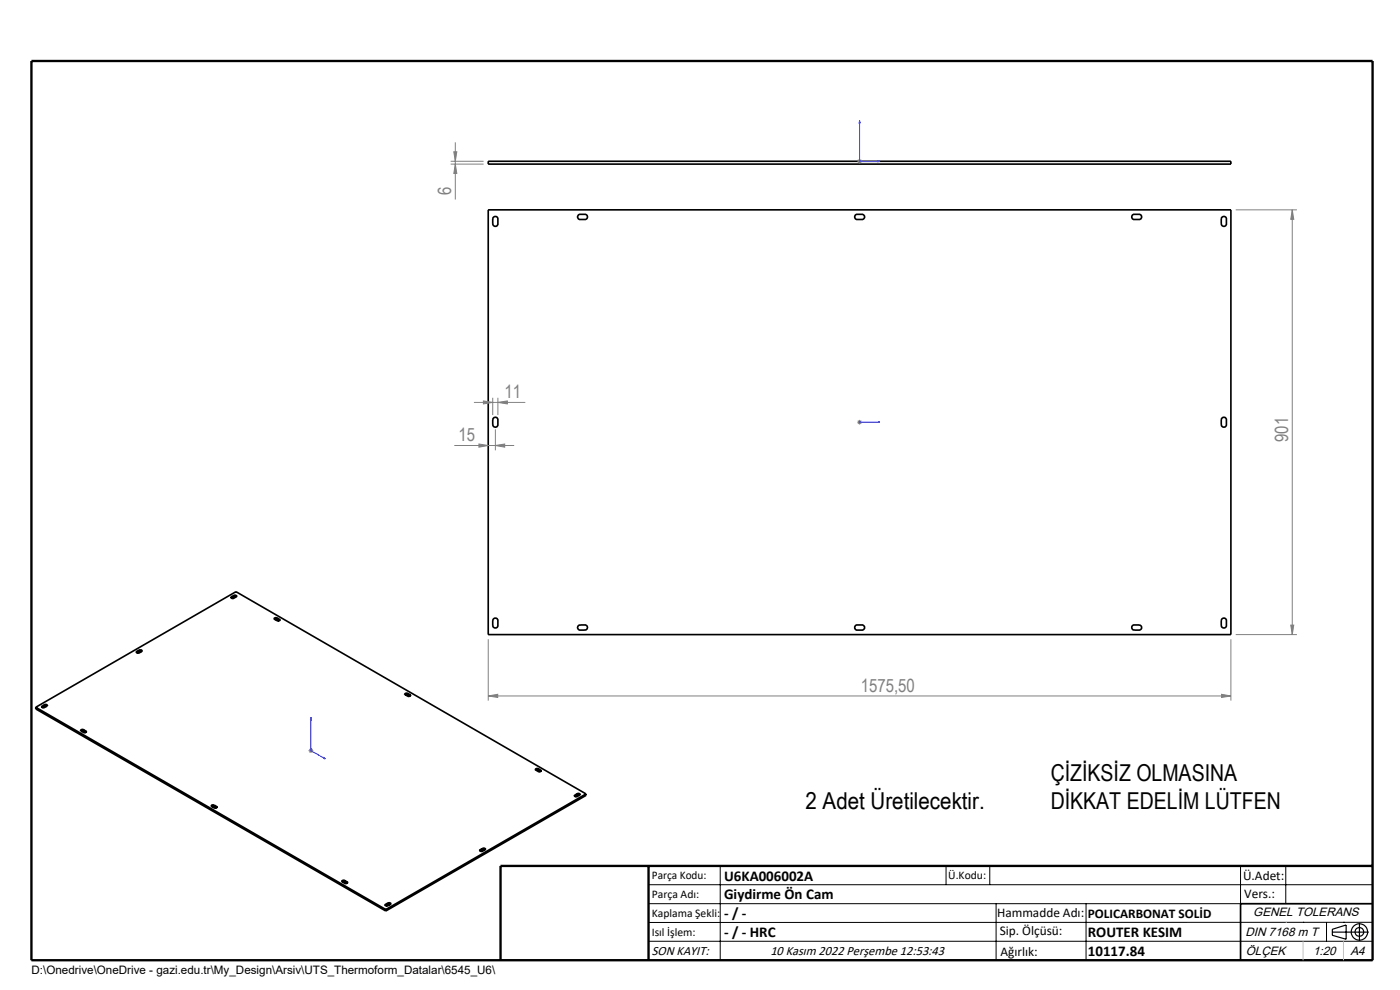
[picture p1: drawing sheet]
<svg xmlns="http://www.w3.org/2000/svg" width="297mm" height="210mm" viewBox="0 0 297 210" stroke-linecap="round" stroke-linejoin="round" font-family="sans-serif">
<g fill="none" stroke="#000" stroke-width=".35">
<path d="M103.6 34.2h157.5v.6h-157.5zM103.6 44.5h157.5v90.1h-157.5zM104.6 46.2a.55 .55 0 0 1 .6-.3 .55 .55 0 0 1 .4 .6v1a.55 .55 0 0 1-.5 .5 .55 .55 0 0 1-.6-.5zM122.7 45.6l.2-.1h1.2a.55 .55 0 0 1 .5 .5 .55 .55 0 0 1-.5 .6h-1a.57 .57 0 0 1-.5-.4 .57 .57 0 0 1 .1-.6zM181.5 45.6l.2-.1h1.1a.55 .55 0 0 1 .6 .5 .55 .55 0 0 1-.6 .6h-.9a.57 .57 0 0 1-.5-.4 .57 .57 0 0 1 .1-.6zM240.2 45.6l.3-.1h1.2a.55 .55 0 0 1 .5 .5 .55 .55 0 0 1-.5 .6h-1.1a.57 .57 0 0 1-.5-.4 .57 .57 0 0 1 .1-.6zM259.3 46.1a.53 .53 0 0 1 .5-.2 .53 .53 0 0 1 .4 .6v1a.55 .55 0 0 1-.6 .5 .55 .55 0 0 1-.5-.5v-1zM104.7 88.7a.53 .53 0 0 1 .6-.1 .53 .53 0 0 1 .3 .5v1a.55 .55 0 0 1-.5 .5 .55 .55 0 0 1-.6-.5v-1zM259.4 88.6a.53 .53 0 0 1 .5 0 .53 .53 0 0 1 .3 .5v1a.55 .55 0 0 1-.6 .5 .55 .55 0 0 1-.5-.5v-1zM29 138.2v.3M29.5 137.9h.3a.22 .22 0 0 1 .3 0 .22 .22 0 0 1-.1 .3l-.7 .3a.22 .22 0 0 1-.3 0 .22 .22 0 0 1 0-.3M29.5 137.9l-.5 .3"/>
<path d="M29.5 137.9v.3M29.5 138.2l-.4 .3M30 138.2h-.5M49.1 126.6v.3M49.6 126.3h.2a.22 .22 0 0 1 .3 0 .22 .22 0 0 1 0 .3l-.7 .4a.24 .24 0 0 1-.3-.1 .24 .24 0 0 1 0-.3M49.6 126.6h.5M49.6 126.3l-.5 .3M49.6 126.3v.3M49.6 126.6l-.5 .3M58.3 131.4h.5M58.8 131.1l-.3-.1a.24 .24 0 0 0-.2 .1 .24 .24 0 0 0-.1 .2l.8 .4a.22 .22 0 0 0 .3 0 .22 .22 0 0 0 0-.3M58.8 131.1l.5 .3"/>
<path d="M58.8 131.1v.3M58.8 131.4l.5 .3M59.3 131.4v.2M104.7 131.3a.53 .53 0 0 1 .6-.2 .53 .53 0 0 1 .3 .5v1.1a.55 .55 0 0 1-.5 .5 .55 .55 0 0 1-.6-.5v-1.1zM122.6 132.8l.5-.2h1a.55 .55 0 0 1 .5 .5 .55 .55 0 0 1-.5 .6h-1a.58 .58 0 0 1-.5-.9zM181.5 132.7l.2-.1h1.1a.55 .55 0 0 1 .6 .5 .55 .55 0 0 1-.6 .6h-.9a.57 .57 0 0 1-.5-.4 .57 .57 0 0 1 .1-.6zM240.2 132.7l.3-.1h1.2a.55 .55 0 0 1 .5 .5 .55 .55 0 0 1-.6 .6h-1a.57 .57 0 0 1-.5-.4 .57 .57 0 0 1 .1-.6zM259.3 131.3a.53 .53 0 0 1 .5-.2 .53 .53 0 0 1 .4 .5v1.1a.55 .55 0 0 1-.6 .5 .55 .55 0 0 1-.5-.5v-1.1zM7.6 150v.4l74.2 42.8M7.6 150l74.2 42.9M7.6 150l42.5-24.5 74.2 42.9M9 149.8v.3"/>
<path d="M9.4 149.5l.3-.1a.24 .24 0 0 1 .3 .1 .24 .24 0 0 1-.1 .3l-.7 .3a.22 .22 0 0 1-.3 0 .22 .22 0 0 1 .1-.3M9.4 149.8h.5M9.4 149.5l-.4 .3M9.4 149.5v.3M9.4 149.8l-.4 .3M17.3 155.1h.4M17.7 154.8l-.2-.1a.24 .24 0 0 0-.3 .1 .24 .24 0 0 0 0 .3M17.7 154.8l.5 .3M17.7 154.8v.3M17.7 155.1l.5 .3M18.2 155.1a.28 .28 0 0 1-.1 .4 .28 .28 0 0 1-.4-.1l-.5-.3M18.2 155.1v.3"/>
<path d="M86 147.4h.5M86.5 147.1l-.2-.1a.22 .22 0 0 0-.3 .1 .22 .22 0 0 0 0 .3M86.5 147.1l.5 .2M86.5 147.1v.3M87 147.3a.31 .31 0 0 1-.1 .5 .31 .31 0 0 1-.4-.1l-.5-.3M87 147.3v.4l-.5-.3M44.9 171.1h.5M45.4 170.8l-.2-.1a.22 .22 0 0 0-.3 .1 .22 .22 0 0 0 0 .3M45.4 170.8l.5 .3M45.4 170.8v.3M45.4 171.1l.5 .3M45.9 171.1a.29 .29 0 0 1 0 .3 .29 .29 0 0 1-.4 0l-.6-.3"/>
<path d="M45.9 171.1v.3M102.4 180l.2-.1a.22 .22 0 0 1 .3 .1 .22 .22 0 0 1 0 .3l-.7 .3a.24 .24 0 0 1-.3-.1 .24 .24 0 0 1 0-.3M102.4 180l-.5 .2M102.4 180v.3M113.7 163.4h.5M114.2 163.1l-.3-.1a.24 .24 0 0 0-.2 .1 .24 .24 0 0 0-.1 .2l.8 .4a.24 .24 0 0 0 .3 0 .24 .24 0 0 0 .1-.3h-.1M114.2 163.1l.5 .3M114.2 163.1v.3M114.7 163.4v.2l-.5-.2M122 168.7v.2M122.4 168.4l.2-.1a.26 .26 0 0 1 .3 0 .26 .26 0 0 1 .1 .4l-.8 .3a.23 .23 0 0 1-.3-.1 .23 .23 0 0 1 .1-.2M122.4 168.7h.5"/>
<path d="M122.4 168.4l-.4 .3M122.4 168.4v.3M122.4 168.7l-.4 .3M124.3 168.4v.3l-42.5 24.5M124.3 168.4l-42.5 24.5M72.7 187.1h.5M73.2 186.8l-.3-.1a.25 .25 0 0 0-.3 0 .25 .25 0 0 0 0 .3l.8 .4a.24 .24 0 0 0 .3 0 .24 .24 0 0 0 0-.3h-.1M73.2 186.8l.4 .3M73.2 186.8v.3M73.6 187.1v.3l-.4-.3M81.8 191.8v.3M81.8 192.9v.3"/>
<path d="M82.3 191.5h.2a.24 .24 0 0 1 .3 0 .24 .24 0 0 1 .1 .3l-.8 .4a.24 .24 0 0 1-.3-.1 .24 .24 0 0 1-.1-.2l.1-.1M82.3 191.5l-.5 .3M82.3 191.5v.4M82.3 191.9l-.5 .2M82.8 191.9h-.5M101.9 180.2v.3M102.4 180.3h.5M102.4 180.3l-.5 .2M291.2 191.7h-28v12"/>
</g>
<g fill="none" stroke="#000" stroke-width=".25">
<path d="M282.6 197.7h7.8M282.6 197.1l3-.9v3l-3-.8zM288.4 195.8v3.8M106.2 203.7h185"/>
<circle cx="288.4" cy="197.7" r="1.74"/>
<circle cx="288.4" cy="197.7" r=".93"/>
</g>
<path d="M182.4 25.6l.1 .5h-.3zM182.4 25.6v8.6h4.3M186.2 34.1l.5 .1-.5 .1zM182.2 89.6h.3zM182.4 89.6h.1M182.4 89.6h4.3M186.7 89.6h-.5h.5M66 152.2v7l3 1.8M66 152.2v.4l-.1-.1zM68.7 160.7l.3 .3-.3-.1z" fill="none" stroke="#00f" stroke-width=".21"/>
<g fill="none" stroke="#808080" stroke-width=".21">
<path d="M95.6 34.2h7M95.6 34.8h7M96.3 32.2h.6l-.3 2zM96.6 34.8l.3 2h-.6zM96.6 30.2v12.1M181.9 34.2h.9M182 33.9l.7 .7M182.4 33.7v1M182.7 33.9l-.7 .7M262.1 44.5h13M274.1 44.5l.4 2h-.7zM274.1 44.5v90.1"/>
<path d="M96.4 94.5h12.7M100.5 85.4h10.9M101.6 94.2l2 .3-2 .4zM102.6 85l1.9 .4-1.9 .3zM104.5 84.4v3.6M105.1 94.5l2-.3v.7zM105.1 91.1v4.4M105.6 85.4l2-.4v.7zM105.6 84.4v3.6M181.9 89.6h.9M182 89.2l.7 .7M182.4 89.1v1"/>
<path d="M182.7 89.2l-.7 .7M103.6 135.6v13M261.1 135.6v13M262.1 134.6h13M273.8 132.6h.7l-.4 2zM65.4 159.2h1.1M65.6 158.9l.7 .7M66 158.7v1M66.3 158.9l-.7 .7M103.6 147.6l2-.3v.6zM103.6 147.6h157.5M259.2 147.3l1.9 .3-1.9 .3z"/>
</g>
<g fill="none" stroke="#000" stroke-width=".21">
<path d="M137.6 187.7h153.6M137.6 191.7h153.6M137.6 199.7h153.6M152.8 183.7v20M200.7 183.7v4M210 183.7v4M211.3 191.7v12M230.4 191.7v12M263.2 183.7v20M272.8 183.7v8M276.4 195.6h.1M281.4 195.6v4.1"/>
<path d="M285 195.6h.1M291.2 195.6l-153.6 .1"/>
</g>
<path d="M6.7 12.9h284.5v190.8h-284.5zM137.6 183.7v20M291.2 183.7h-185v20" fill="none" stroke="#000" stroke-width=".5"/>
<path d="M276.4 199.7v4M285 199.7v4" fill="none" stroke="#c0c0c0" stroke-width=".21"/>
<path d="M272.8 195.6h.1" fill="none" stroke="#c0c0c0" stroke-width=".25"/>
<g fill="#00f">
<path d="M186.2 89.6h.5zM182.2 89.6h.3z"/>
<path d="M186.2 34.1l.5 .1-.5 .1zM182.4 25.6l.1 .5h-.3z"/>
<path d="M68.7 160.7l.3 .3-.3-.1zM66 152.2v.4l-.1-.1z"/>
</g>
<g fill="#808080">
<path d="M105.6 85.4l2-.4v.7zM102.6 85l1.9 .4-1.9 .3zM105.1 94.5l2-.3v.7zM101.6 94.2l2 .3-2 .4z"/>
<path d="M103.6 147.6l2-.3v.6zM259.2 147.3l1.9 .3-1.9 .3z"/>
<path d="M96.6 34.8l.3 2h-.6zM96.3 32.2h.6l-.3 2z"/>
<path d="M274.1 44.5l.4 2h-.7zM273.8 132.6h.7l-.4 2z"/>
</g>
<g font-size="4.9">
<text x="222.9" y="165.6">ÇİZİKSİZ OLMASINA</text>
<text x="170.9" y="171.5">2 Adet Üretilecektir.</text>
<text x="222.9" y="171.5">DİKKAT EDELİM LÜTFEN</text>
</g>
<g font-size="3.9" fill="#808080">
<text x="95.7" y="41.4" transform="rotate(-90 95.7 41.4)">6</text>
<text x="107.1" y="84.5">11</text>
<text x="97.3" y="93.6">15</text>
<text x="273.3" y="93.8" transform="rotate(-90 273.3 93.8)">901</text>
<text x="182.6" y="146.7">1575,50</text>
</g>
<g font-size="3.2">
<text x="153.6" y="190.8">Giydirme Ön Cam</text>
<text x="153.6" y="186.8">U6KA006002A</text>
<text x="153.6" y="194.8">- / -</text>
<text x="153.6" y="198.8">- / - HRC</text>
<text x="230.8" y="198.7">ROUTER KESIM</text>
<text x="230.8" y="202.8">10117.84</text>
</g>
<g font-size="2.8">
<text x="263.7" y="186.7">Ü.Adet:</text>
<text x="263.9" y="190.5">Vers.:</text>
<text x="211.5" y="194.5">Hammadde Adı:</text>
<text x="230.8" y="194.7">POLICARBONAT SOLİD</text>
<text x="138.3" y="202.6">SON KAYIT:</text>
<text x="163.4" y="202.6">10 Kasım 2022 Perşembe 12:53:43</text>
<text x="212.1" y="198.4">Sip. Ölçüsü:</text>
<text x="212.2" y="202.7">Ağırlık:</text>
</g>
<g font-size="2.6">
<text x="265.9" y="194.4">GENEL TOLERANS</text>
<text x="264.2" y="198.5">DIN 7168 m T</text>
<text x="264.3" y="202.6">ÖLÇEK</text>
<text x="278.5" y="202.6">1:20</text>
<text x="286.5" y="202.6">A4</text>
</g>
<g font-size="2.5">
<text x="138.3" y="186.4">Parça Kodu:</text>
<text x="138.3" y="190.5">Parça Adı:</text>
<text x="201.2" y="186.5">Ü.Kodu:</text>
<text x="138.3" y="194.5">Kaplama Şekli:</text>
<text x="138.3" y="198.6">Isıl İşlem:</text>
<text x="6.7" y="206.7">D:\Onedrive\OneDrive - gazi.edu.tr\My_Design\Arsiv\UTS_Thermoform_Datalar\6545_U6\</text>
</g>
</svg>
